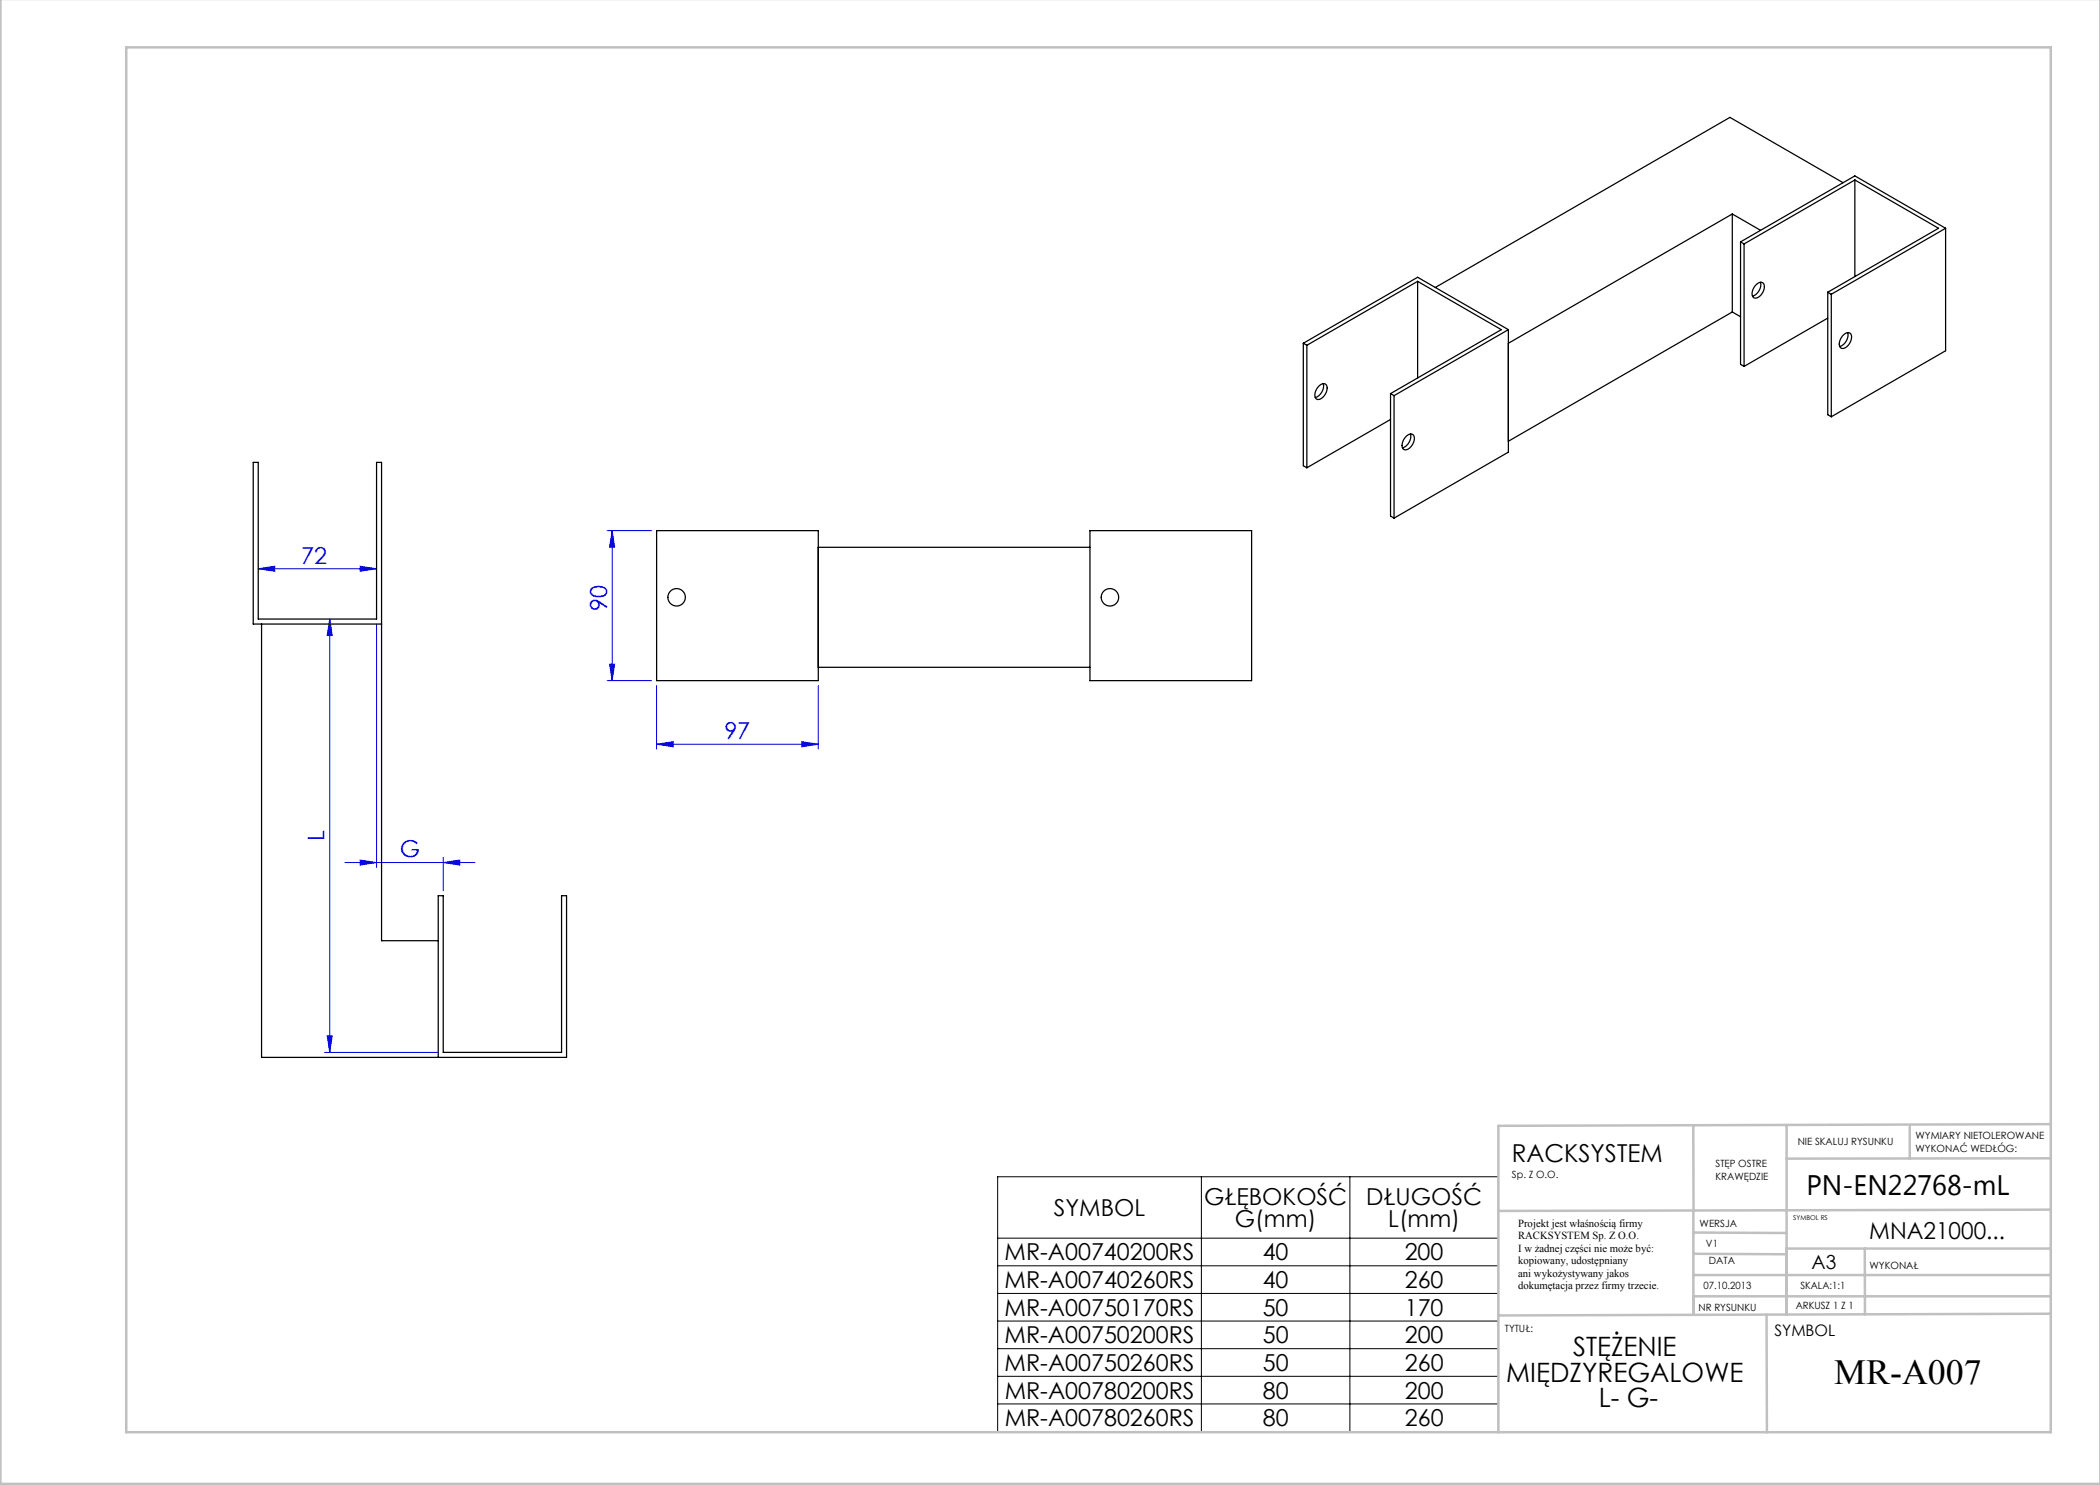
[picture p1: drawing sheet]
<svg xmlns="http://www.w3.org/2000/svg" width="420mm" height="297mm" viewBox="0 0 420 297" stroke-linecap="round" stroke-linejoin="round" font-family="sans-serif">
<g fill="none" stroke="#00f" stroke-width=".2">
<path d="M51.6 113.8l3.3-.6v1.1zM51.6 113.8h23.7M72 113.2l3.3 .6-3.3 .5zM121.4 106.1h8.9M122.4 106.1v30M122.4 106.1l.5 3.3h-1zM65.9 123.8v86.7M65.9 123.8l.6 3.3h-1.1zM75.3 124.8v48.7M121.4 136.1h8.9M121.9 132.8h1l-.5 3.3zM131.3 137.1v12.7"/>
<path d="M163.7 137.1v12.7M131.3 148.8l3.3-.5v1.1zM131.3 148.8h32.4M160.4 148.3l3.3 .5-3.3 .6zM69 172.5h26M72 172l3.3 .5-3.3 .5zM88.6 172.5l3.3-.5v1zM88.6 171.5v6.6M64.9 210.5h22.7M65.4 207.2h1.1l-.6 3.3z"/>
</g>
<path d="M199.5 235.4h100.2v50.9h-100.2zM240.3 235.4v50.9M270 235.4v50.9M199.5 247.6h100.2M199.5 253.2h100.2M199.5 258.7h100.2M199.5 264.2h100.2M199.5 269.7h100.2M199.5 275.3h100.2M199.5 280.8h100.2" fill="none" stroke="#000" stroke-width=".2"/>
<g fill="none" stroke="#c0c0c0" stroke-width=".5">
<path d="M.1 -.1v296.9h419.9M25.2 9.5h385v276.9h-385zM338.7 225.2v16.9M357.3 225v37.9M382 225.4v6.3M410.1 224.8l-110.4 .4v61.2M410.1 231.7h-52.8M338.7 259.3h71.5M338.7 255h71.5M338.7 250.8l18.6 .1M338.7 246.5l18.6 .1M338.7 242.1v20.9"/>
<path d="M373 249.7v13.2M410.1 241.9l-110.4 .3M410.2 249.7h-52.9v13.2M353.3 262.9l.1 23.5M410.2 262.7l-110.5 .4"/>
</g>
<g fill="#00f">
<path d="M72 113.2l3.3 .6-3.3 .5zM51.6 113.8l3.3-.6v1.1z"/>
<path d="M72 172l3.3 .5-3.3 .5zM88.6 172.5l3.3-.5v1zM131.3 148.8l3.3-.5v1.1zM160.4 148.3l3.3 .5-3.3 .6z"/>
<path d="M65.9 123.8l.6 3.3h-1.1zM65.4 207.2h1.1l-.6 3.3z"/>
<path d="M122.4 106.1l.5 3.3h-1zM121.9 132.8h1l-.5 3.3z"/>
</g>
<g fill="none" stroke="#000" stroke-width=".25">
<path d="M368.6 36.5l-22.6-13-58.9 34M371 36l16.7 9.7-22.1 12.7M371 36l-22.2 12.8M371 36v19.3M283.5 56.3l16.8 9.6-22.2 12.8M283.5 56.3l-22.1 12.8M283.5 56.3v19.3M346.5 42.8l5.6 3.3M346.5 42.8l-44.8 25.9M346.5 42.8v19.6M348.1 48.4l.7 .4M348.1 48.4v24.5l.7 .4"/>
<path d="M348.8 48.8v24.5M351.3 56.8a.88 .88 0 0 1 1.2-.3 .88 .88 0 0 1 .3 1.2 1.96 1.96 0 0 1-2 1.9 1.96 1.96 0 0 1 .5-2.8zM352.1 56.5a2.43 2.43 0 0 1-1.6 2.7M365.6 58.4l.7 .5M365.6 58.4v24.5l.7 .5M366.3 58.9v24.5M389.1 45.7l-18.1-10.5-22.9 13.2M389.1 45.7l-22.8 13.2M389.1 45.7v24.5l-22.8 13.2M260.7 68.7l.7 .4M260.7 68.7v24.4l.7 .5M261.4 69.1v24.5"/>
<path d="M263.9 77.1a.88 .88 0 0 1 1.2-.3 .88 .88 0 0 1 .3 1.2 1.96 1.96 0 0 1-2.1 1.8 1.96 1.96 0 0 1 .6-2.7zM264.6 76.7a2.43 2.43 0 0 1-1.6 2.8M278.1 78.7l.7 .4M278.1 78.7v24.5l.7 .4M278.8 79.1v24.5M301.7 65.9l-22.9 13.2M301.7 65.9v24.5l-22.9 13.2M301.7 65.9l-18.2-10.4-22.8 13.2M346.5 62.4l-44.8 25.8M346.5 62.4l1.6 .9M365.6 63.6l-16.8 9.7M368.8 66.9a.88 .88 0 0 1 1.2-.3 .88 .88 0 0 1 .3 1.2 1.96 1.96 0 0 1-2.1 1.8 1.96 1.96 0 0 1 .6-2.7z"/>
<path d="M369.5 66.5a2.43 2.43 0 0 1-1.6 2.8M278.1 83.9l-16.7 9.7M281.3 87.2a.88 .88 0 0 1 1.2-.3 .88 .88 0 0 1 .3 1.2 1.96 1.96 0 0 1-2 1.8 1.96 1.96 0 0 1 .5-2.7zM282.1 86.8a2.43 2.43 0 0 1-1.6 2.8M131.3 106.1h32.4v30h-32.4zM163.7 109.5h54.3M218 106.1h32.3v30h-32.3zM52.3 124.8v86.7h61v-32.4h-1v31.4h-23.7v-31.4h-1v32.4M76.3 124.8h-25.7v-32.3h1v31.3h23.7v-31.3h1v95.6h11.3M163.7 133.5h54.3"/>
<circle cx="135.3" cy="119.5" r="1.75"/>
<circle cx="222" cy="119.5" r="1.75"/>
</g>
<text font-size="7.1" x="366.8" y="276.7">MR-A007</text>
<text font-size="5.6" x="361.3" y="239.1">PN-EN22768-mL</text>
<g font-size="5.3">
<text x="314.6" y="271.3">STĘŻENIE</text>
<text x="301.2" y="276.4">MIĘDZYREGALOWE</text>
<text x="319.7" y="281.5">L- G-</text>
</g>
<text font-size="4.9" x="302.4" y="232.4">RACKSYSTEM</text>
<g font-size="4.7" fill="#00f">
<text x="60.2" y="112.7">72</text>
<text x="121.4" y="122.1" transform="rotate(-90 121.4 122.1)">90</text>
<text x="144.9" y="147.8">97</text>
<text x="64.9" y="168.2" transform="rotate(-90 64.9 168.2)">L</text>
<text x="79.9" y="171.5">G</text>
</g>
<g font-size="4.7">
<text x="210.8" y="243.2">SYMBOL</text>
<text x="240.8" y="240.9">GŁĘBOKOŚĆ</text>
<text x="247" y="245.4">G(mm)</text>
<text x="273.2" y="240.9">DŁUGOŚĆ</text>
<text x="277.7" y="245.4">L(mm)</text>
<text x="373.9" y="247.8">MNA21000...</text>
<text x="200.9" y="252.1">MR-A00740200RS</text>
<text x="200.9" y="257.6">MR-A00740260RS</text>
<text x="252.5" y="252.1">40</text>
<text x="252.5" y="257.6">40</text>
<text x="280.9" y="252.1">200</text>
<text x="280.9" y="257.6">260</text>
<text x="200.9" y="263.1">MR-A00750170RS</text>
<text x="252.5" y="263.1">50</text>
<text x="281" y="263.1">170</text>
<text x="200.9" y="268.7">MR-A00750200RS</text>
<text x="252.5" y="268.7">50</text>
<text x="281" y="268.7">200</text>
<text x="200.9" y="274.2">MR-A00750260RS</text>
<text x="252.6" y="274.2">50</text>
<text x="281" y="274.2">260</text>
<text x="200.9" y="279.7">MR-A00780200RS</text>
<text x="252.6" y="279.7">80</text>
<text x="281" y="279.7">200</text>
<text x="200.9" y="285.2">MR-A00780260RS</text>
<text x="252.6" y="285.2">80</text>
<text x="281" y="285.2">260</text>
</g>
<text font-size="3.9" x="362.3" y="253.8">A3</text>
<text font-size="3.2" x="354.9" y="267.2">SYMBOL</text>
<g font-size="2.2">
<text x="303.6" y="245.3">Projekt jest właśnością firmy</text>
<text x="303.6" y="247.8">RACKSYSTEM Sp. Z O.O.</text>
<text x="303.6" y="250.3">I w żadnej części nie może być:</text>
<text x="303.6" y="252.8">kopiowany, udostępniany</text>
<text x="303.6" y="255.3">ani wykożystywany jakos</text>
<text x="303.6" y="257.8">dokumętacja przez firmy trzecie.</text>
</g>
<g font-size="2">
<text x="383.1" y="227.9">WYMIARY NIETOLEROWANE</text>
<text x="343.1" y="233.4">STĘP OSTRE</text>
<text x="359.5" y="228.9">NIE SKALUJ RYSUNKU</text>
<text x="383.1" y="230.4">WYKONAĆ WEDŁÓG:</text>
<text x="302.4" y="235.5">Sp. Z O.O.</text>
<text x="343.1" y="235.9">KRAWĘDZIE</text>
<text x="339.9" y="245.4">WERSJA</text>
<text x="341.2" y="249.4">V1</text>
<text x="340.7" y="257.7">07.10.2013</text>
<text x="341.8" y="252.9">DATA</text>
<text x="360.1" y="257.7">SKALA:1:1</text>
<text x="373.9" y="253.8">WYKONAŁ</text>
<text x="339.7" y="262.3">NR RYSUNKU</text>
<text x="359.1" y="261.8">ARKUSZ 1 Z 1</text>
<text x="301" y="266.4">TYTUŁ:</text>
</g>
<text font-size="1.3" x="358.7" y="244">SYMBOL RS</text>
</svg>
